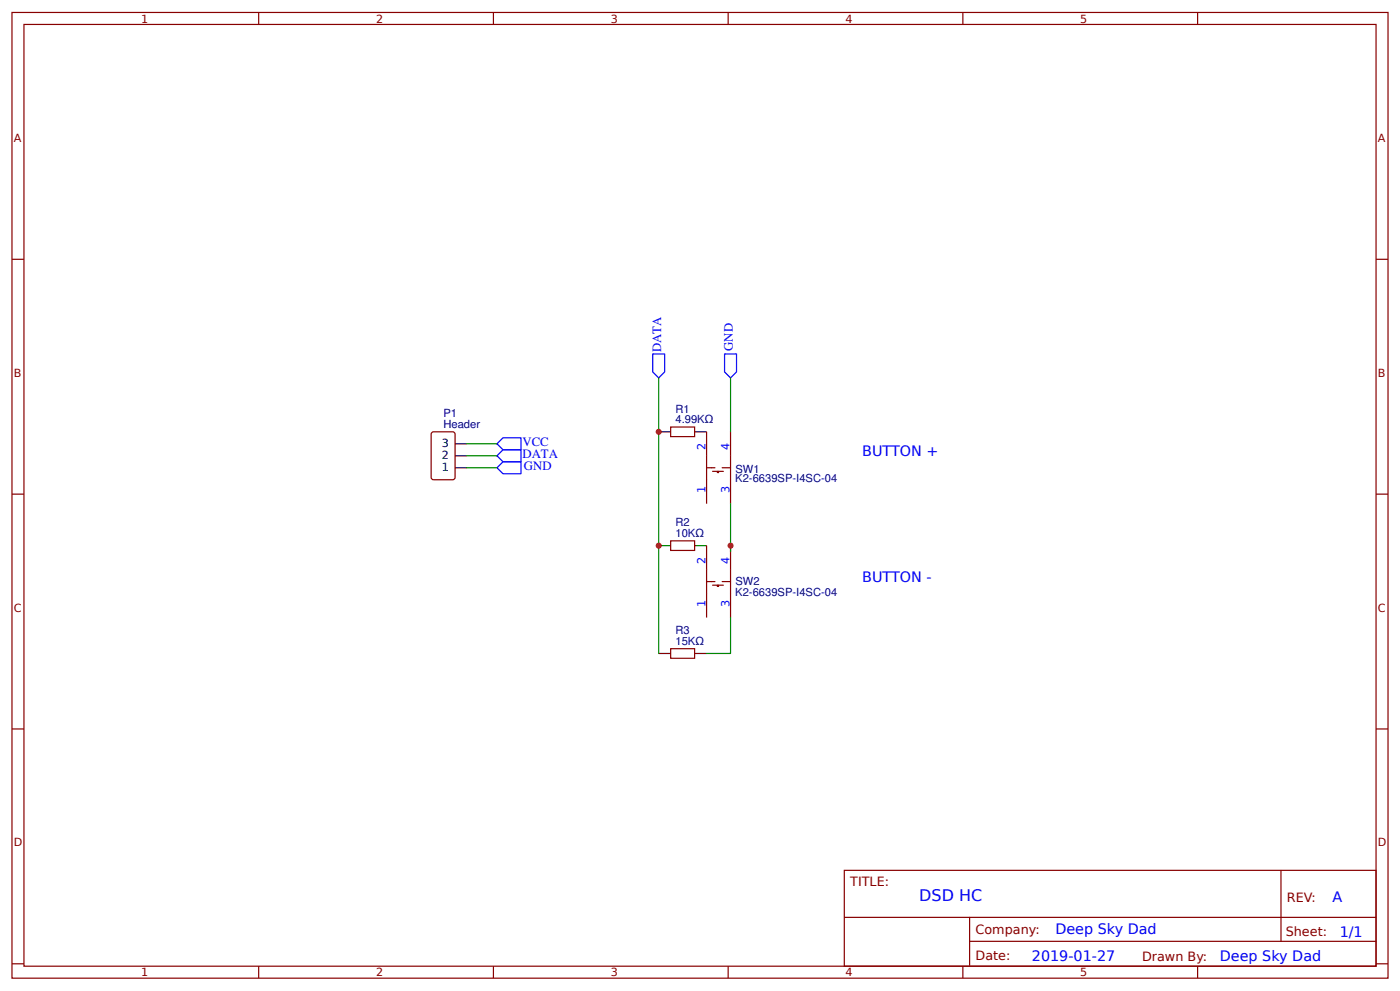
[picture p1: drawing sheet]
<svg xmlns="http://www.w3.org/2000/svg" width="309mm" height="219mm" viewBox="0 0 309 219" stroke-linecap="round" stroke-linejoin="round" font-family="sans-serif">
<g fill="none" stroke="#800" stroke-width=".26">
<path d="M2.6 2.8h304.1v213.2h-304.1zM5.3 5.4h298.7v208h-298.7zM57.1 2.8v2.6M109 2.8v2.6M160.9 2.8v2.6M212.7 2.8v2.6M264.6 2.8v2.6M2.6 57.3h2.7M304 57.3h2.7M95.5 95.4h4.5l.5 .2v9.8l-.2 .5h-4.5l-.5-.2-.1-9.8zM148.2 94.3h5.3v2.1h-5.3zM156.1 95.4v15.8"/>
<path d="M161.4 95.4v15.8M2.6 109.1h2.7M148.2 119.4h5.3v2.1h-5.3zM156.1 103.3h1.9M157.4 104.1h2.4M158.5 104.1v.3h.2v-.3M159.5 103.3h1.9M304 109.1h2.7M156.1 120.5v15.9M156.1 128.4h1.9M157.4 129.2h2.4M158.5 129.2v.3h.2v-.3"/>
<path d="M159.5 128.4h1.9M161.4 120.5v15.9M148.2 143.2h5.3v2.2h-5.3zM2.6 161h2.7M304 161h2.7M186.5 192.2h117.5v21.2h-117.5zM283 192.2v15.7M2.6 212.8h2.7M57.1 213.4v2.6M109 213.4v2.6M160.9 213.4v2.6M186.6 202.6h117.3"/>
<path d="M212.7 213.4v2.6M214.2 207.9h89.7M214.2 202.6v10.6M264.6 213.4v2.6M304 212.8h2.7"/>
</g>
<path d="M100.5 98h2.7M145.5 95.4h2.7M153.5 95.4h2.6M100.5 103.3h2.7M100.5 100.6h2.7M145.5 120.5h2.7M153.5 120.5h2.6M145.5 144.3h2.7M153.5 144.3h2.6" fill="none" stroke="#000" stroke-width=".26"/>
<path d="M144.2 78.2h2.6v3.9l-1.3 1.3-1.3-1.3zM160.1 78.2h2.6v3.9l-1.3 1.3-1.3-1.3zM111.1 96.7h4v2.6h-4l-1.3-1.3zM109.8 100.6l1.3-1.3h4v2.7h-4zM111.1 102h4v2.6h-4l-1.3-1.3z" fill="none" stroke="#00f" stroke-width=".26"/>
<path d="M103.2 98h6.6M145.5 83.4v60.9M161.4 83.4v12M103.2 100.6h6.6M103.2 103.3h6.6M161.4 111.2v10.6M161.4 136.4v7.9h-5.3" fill="none" stroke="#080" stroke-width=".26"/>
<g fill="#c00">
<circle cx="145.5" cy="120.5" r=".66"/>
<circle cx="161.4" cy="120.5" r=".66"/>
<circle cx="145.5" cy="95.4" r=".66"/>
</g>
<text font-size="3.5" fill="#00f" x="203.1" y="199">DSD HC</text>
<g font-size="3.2" fill="#00f">
<text x="190.5" y="100.6">BUTTON +</text>
<text x="190.5" y="128.4">BUTTON -</text>
<text x="294.4" y="199.1">A</text>
<text x="233.2" y="206.3">Deep Sky Dad</text>
<text x="296" y="206.9">1/1</text>
<text x="228" y="212.2">2019-01-27</text>
<text x="269.5" y="212.1">Deep Sky Dad</text>
</g>
<g font-size="2.8" fill="#00f">
<text x="146.1" y="77.8" transform="rotate(-90 146.1 77.8)">DATA</text>
<text x="161.9" y="77.5" transform="rotate(-90 161.9 77.5)">GND</text>
<text x="115.4" y="101.2">DATA</text>
<text x="115.4" y="98.5">VCC</text>
<text x="115.8" y="103.8">GND</text>
</g>
<g font-size="2.8" fill="#800">
<text x="187.9" y="195.6">TITLE:</text>
<text x="284.3" y="199.1">REV:</text>
<text x="215.5" y="206.3">Company:</text>
<text x="284.1" y="206.7">Sheet:</text>
<text x="215.5" y="212">Date:</text>
<text x="252.3" y="212.1">Drawn By:</text>
</g>
<g font-size="2.5" fill="#800">
<text x="31.2" y="5">1</text>
<text x="83.1" y="5">2</text>
<text x="134.9" y="5">3</text>
<text x="186.8" y="5">4</text>
<text x="238.7" y="5">5</text>
<text x="3" y="31.3">A</text>
<text x="304.4" y="31.3">A</text>
<text x="3" y="83.2">B</text>
<text x="304.4" y="83.2">B</text>
<text x="3" y="135">C</text>
<text x="304.4" y="135">C</text>
<text x="3" y="186.9">D</text>
<text x="304.4" y="186.9">D</text>
<text x="31.2" y="215.6">1</text>
<text x="83.1" y="215.6">2</text>
<text x="134.9" y="215.6">3</text>
<text x="186.8" y="215.6">4</text>
<text x="238.7" y="215.6">5</text>
</g>
<g font-size="2.5" fill="#000080">
<text x="98" y="94.6">Header</text>
<text x="98" y="92.2">P1</text>
<text x="149.2" y="93.5">4.99KΩ</text>
<text x="149.2" y="91.1">R1</text>
<text x="162.5" y="106.5">K2-6639SP-I4SC-04</text>
<text x="162.5" y="104.4">SW1</text>
<text x="149.2" y="118.6">10KΩ</text>
<text x="149.2" y="116.3">R2</text>
<text x="162.5" y="131.6">K2-6639SP-I4SC-04</text>
<text x="162.5" y="129.2">SW2</text>
<text x="149.2" y="142.5">15KΩ</text>
<text x="149.2" y="140.1">R3</text>
</g>
<g font-size="2.5">
<text x="97.6" y="101.4">2</text>
<text x="97.6" y="98.8">3</text>
<text x="97.6" y="104.1">1</text>
</g>
<g font-size="2.5" fill="#00f">
<text x="155.8" y="99.3" transform="rotate(-90 155.8 99.3)">2</text>
<text x="161.1" y="99.3" transform="rotate(-90 161.1 99.3)">4</text>
<text x="155.8" y="108.8" transform="rotate(-90 155.8 108.8)">1</text>
<text x="161.1" y="108.8" transform="rotate(-90 161.1 108.8)">3</text>
<text x="155.8" y="124.5" transform="rotate(-90 155.8 124.5)">2</text>
<text x="161.1" y="124.5" transform="rotate(-90 161.1 124.5)">4</text>
<text x="155.8" y="134" transform="rotate(-90 155.8 134)">1</text>
<text x="161.1" y="134" transform="rotate(-90 161.1 134)">3</text>
</g>
</svg>
